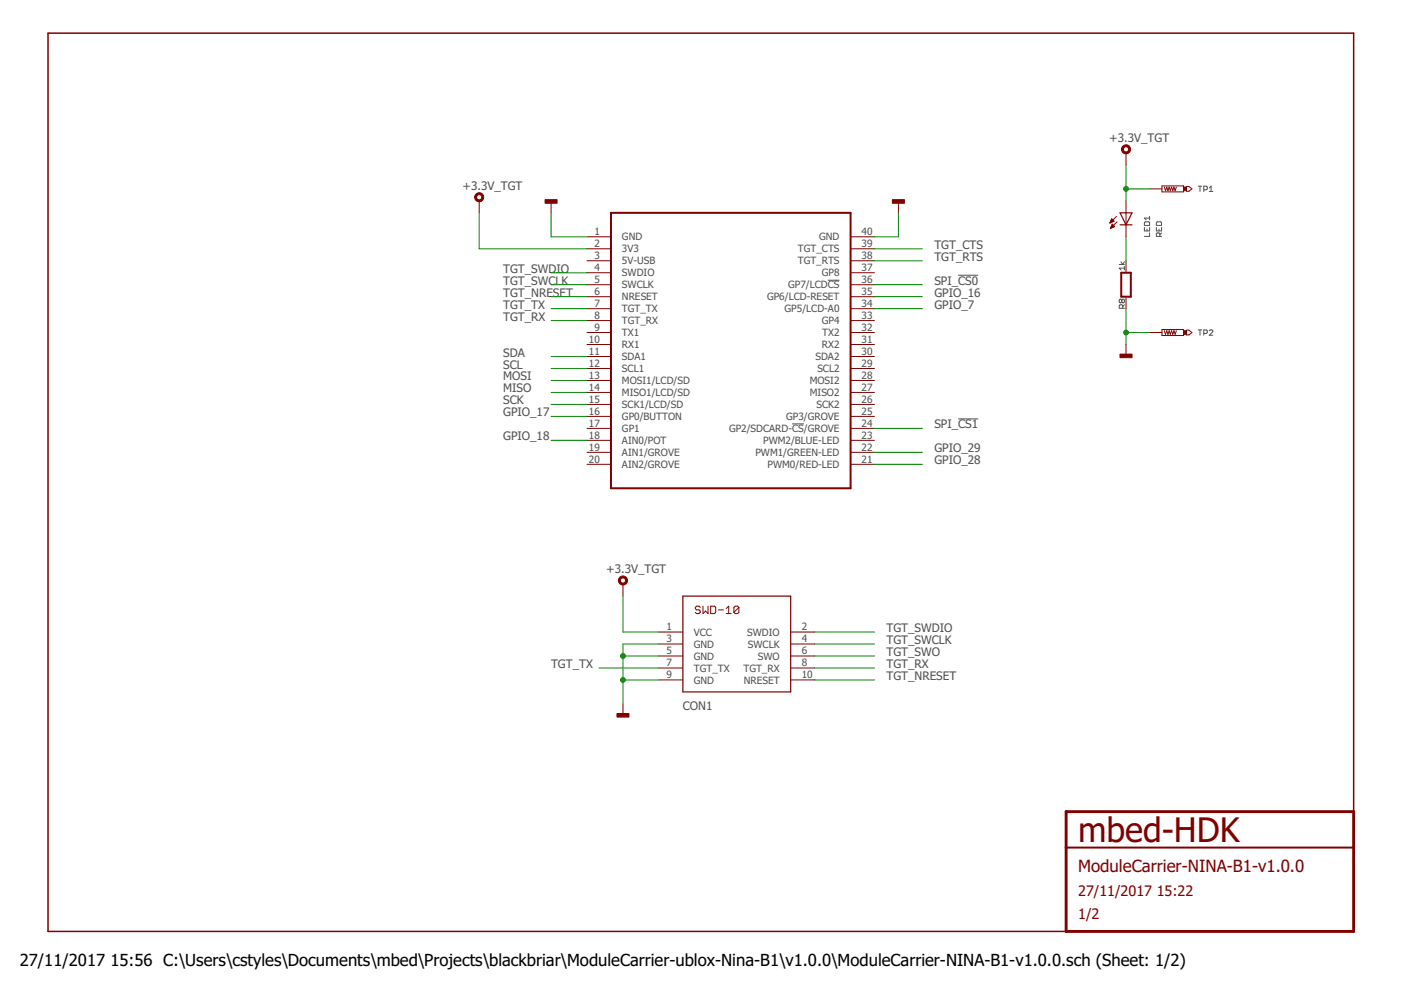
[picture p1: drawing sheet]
<svg xmlns="http://www.w3.org/2000/svg" width="297mm" height="210mm" viewBox="0 0 297 210" stroke-linecap="round" stroke-linejoin="round" font-family="sans-serif">
<g fill="none" stroke="#505050" stroke-width=".21">
<path d="M254 39.5h.8M254.4 39.5v1.1M256.4 39.9l.4-.4v1.1M175.5 59.4h2.5M203.2 58.4h4.2M237.3 56.1h1.1M237.7 55.5l.3 .6 .4-.6M238.4 56.9h-1.1l.4 .3M238.4 56.5v.7M242.6 48.2v.8h1.1v-.8M242.8 47h.8l.1 .2v.6h-1.1v-.6zM243.2 48.6v.4"/>
<path d="M243.7 49.4v.7h-1.1M243.7 46.2h-1.1l.4 .4M243.7 45.9v.7M245.2 48.2v.8h1.1v-.8M245.3 47h.8l.2 .2v.6h-1.1v-.6zM245.7 48.6v.4M245.9 50.1v-.5l-.2-.2h-.4l-.1 .2v.5h1.1M246.3 49.4l-.4 .3M255.2 40.2h.6l.2-.2v-.3l-.2-.2h-.6v1.1M256.4 40.6h.7M237.8 63.6l.2-.2 .4 .2v.4l-.2 .2-.4-.2M237.8 63.6l-.1-.2-.4 .2v.4l.2 .2 .3-.2"/>
<path d="M237.8 63.6v.4M238 65.4v-.6l-.2-.2h-.3l-.2 .2v.6h1.1M238.4 64.6l-.4 .4M254 70h.8M254.4 70v1.1M255.2 70.7h.6l.2-.2v-.4l-.2-.1h-.6v1.1M256.4 70.1l.2-.1h.3l.2 .1v.2l-.7 .8h.7M168 89.9h2.4M203.2 88.8h4.2"/>
</g>
<path d="M287 172.1v-165.1h-276.8v190.5h215.8" fill="none" stroke="#800000" stroke-width=".32"/>
<path d="M226 172.1h61v25.4h-61z" fill="none" stroke="#800000" stroke-width=".61"/>
<path d="M129.5 45.1h50.8v58.4h-50.8zM237.7 57.8h2.1v5.1h-2.1zM226 179.7h61" fill="none" stroke="#800000" stroke-width=".42"/>
<g fill="none" stroke="#800000" stroke-width=".21">
<path d="M238.7 32.4v2.6M246.4 39.4h4.5v1.3h-4.5zM246.9 39.7l.2 .7 .3-.7 .2 .7 .3-.7 .2 .7 .3-.7 .2 .7 .3-.7 .3 .7 .2-.7M251.6 39.5h.5l.6 .5-.6 .6h-.5zM101.6 42.6v2.5M116.8 42.6v2.5M124.5 50.2h5M124.5 52.7h5M124.5 55.3h5M124.5 57.8h5M180.3 50.2h5.1M180.3 52.7h5.1"/>
<path d="M180.3 55.3h5.1M180.3 57.8h5.1M190.5 42.6v2.5M235.4 47.2h.1M235.4 47.1h.4M235.4 48.4h.1M235.5 47h.6M235.5 46.8h.6M235.5 48.3h.3M235.5 46.7h.5M235.5 48.2h.6M235.6 46.6h.3"/>
<path d="M235.6 48h.7M235.6 46.5h.2M235.6 47.9h.6M235.7 46.4l.5 .5-.9 .4zM235.7 47.8h.4M235.8 47.7h.2M235.8 47.5l-.4 .9M235.8 47.5l.5 .5M235.8 47.6h.1M236.3 48l-.9 .4M236.7 45.9l-1.4 1.4M236.8 47l-1.4 1.4"/>
<path d="M238.7 42.6v7.6M238.7 55.3v2.5M243.8 40h2.6M124.5 60.4h5M124.5 62.9h5M124.5 65.4h5M124.5 68h5M124.5 70.5h5M124.5 73h5M124.5 75.6h5M124.5 78.1h5M180.3 60.4h5.1"/>
<path d="M180.3 62.9h5.1M180.3 65.4h5.1M180.3 68h5.1M180.3 70.5h5.1M180.3 73h5.1M180.3 75.6h5.1M180.3 78.1h5.1M238.7 62.9v2.5M238.7 73v2.6M243.8 70.5h2.6M246.4 69.9h4.5v1.2h-4.5zM246.9 70.1l.2 .8 .3-.8 .2 .8 .3-.8 .2 .8 .3-.8 .2 .8 .3-.8 .3 .8 .2-.8"/>
<path d="M251.6 70h.5l.6 .5-.6 .5h-.5zM124.5 80.7h5M124.5 83.2h5M124.5 85.7h5M124.5 88.3h5M124.5 90.8h5M124.5 93.4h5M124.5 95.9h5M124.5 98.4h5M180.3 80.7h5.1M180.3 83.2h5.1M180.3 85.7h5.1"/>
<path d="M180.3 88.3h5.1M180.3 90.8h5.1M180.3 93.4h5.1M180.3 95.9h5.1M180.3 98.4h5.1M132.1 123.8v2.6M139.7 134h5.1M139.7 136.5h5.1M139.7 139.1h5.1M148.5 128.8l-.3-.3h-.5l-.3 .3v.2l.3 .3h.5l.3 .3v.2l-.3 .3h-.5l-.3-.3M149.1 128.5v1.6l.5-.5 .5 .5v-1.6M150.7 128.5h.8l.2 .3v1l-.2 .3h-.8z"/>
<path d="M152.3 129.3h1.1M154 130.1h1M154 129l.5-.5v1.6M156.7 128.8l-.3-.3h-.5l-.3 .3v1M156.7 128.8v1l-.3 .3h-.5l-.3-.3M156.7 128.8l-1.1 1M167.6 134h5.1M167.6 136.5h5.1M167.6 139.1h5.1M132.1 149.2v2.6M139.7 141.6h5.1M139.7 144.2h5.1"/>
<path d="M167.6 141.6h5.1M167.6 144.2h5.1"/>
</g>
<g fill="#800000" stroke="#800000" stroke-width=".21">
<path d="M100.8 41.2a.96 .96 0 0 1 1.6 0 .96 .96 0 0 1-.5 1.5 .96 .96 0 0 1-1.3-.9h.4a.56 .56 0 0 1 .8-.5 .56 .56 0 0 1 .2 1 .56 .56 0 0 1-.9-.3l-.1-.2h-.4z" fill-rule="evenodd"/>
<path d="M131.3 122.5a.97 .97 0 0 1 1.6 .1 .97 .97 0 0 1-.5 1.4 .97 .97 0 0 1-1.3-.9h.4a.56 .56 0 0 1 .8-.5 .56 .56 0 0 1 .1 .9 .56 .56 0 0 1-.8-.2l-.1-.2h-.4z" fill-rule="evenodd"/>
<path d="M238 31.1a.97 .97 0 0 1 1.5 0 .97 .97 0 0 1-.5 1.5 .97 .97 0 0 1-1.2-.9h.4a.56 .56 0 0 1 .8-.5 .56 .56 0 0 1 .1 .9 .56 .56 0 0 1-.9-.3v-.1h-.4z" fill-rule="evenodd"/>
</g>
<g fill="#800000" stroke="#800000" stroke-width=".21">
<path d="M115.6 42.3h2.5v.8h-2.5z"/>
<path d="M189.2 42.3h2.5v.8h-2.5z"/>
<path d="M237.5 75.1h2.5v.7h-2.5z"/>
<path d="M250.9 39.7h.7v.7h-.7z"/>
<path d="M250.9 70.1h.7v.8h-.7z"/>
<path d="M130.8 151.3h2.5v.7h-2.5z"/>
</g>
<path d="M237.5 45.1h2.5l-1.3 2.6zM237.5 47.7h2.5M144.8 126.4h22.8v20.3h-22.8z" fill="none" stroke="#800000" stroke-width=".25"/>
<g fill="none" stroke="#008000" stroke-width=".21">
<path d="M238.7 35v7.6M101.6 45.1v7.6h22.9M116.8 45.1v5.1h7.7M116.8 57.8h7.7M185.4 52.7h10.2M185.4 55.3h10.2M190.5 45.1v5.1h-5.1M238.7 50.2v5.1M238.7 40h5.1M116.8 60.4h7.7M116.8 75.6h7.7M116.8 78.1h7.7"/>
<path d="M116.8 65.4h7.7M116.8 68h7.7M116.8 62.9h7.7M185.4 60.4h10.2M185.4 65.4h10.2M185.4 62.9h10.2M238.7 65.4v7.6M238.7 70.5h5.1M116.8 80.7h7.7M116.8 83.2h7.7M116.8 85.7h7.7M116.8 93.4h7.7"/>
<path d="M116.8 88.3h7.7M185.4 90.8h10.2M185.4 98.4h10.2M185.4 95.9h10.2M132.1 126.4v7.6h7.6M132.1 139.1h7.6M139.7 136.5h-7.6v12.7M172.7 134h12.7M172.7 136.5h12.7M172.7 139.1h12.7M127 141.6h12.7M132.1 144.2h7.6"/>
<path d="M172.7 144.2h12.7M172.7 141.6h12.7"/>
</g>
<g fill="#008000" stroke="#008000" stroke-width=".21">
<circle cx="238.7" cy="40" r=".51"/>
<circle cx="238.7" cy="70.5" r=".51"/>
<circle cx="132.1" cy="139.1" r=".51"/>
<circle cx="132.1" cy="144.2" r=".51"/>
</g>
<text font-size="7.2" fill="#800000" x="228.6" y="178.4">mbed-HDK</text>
<text font-size="3.6" fill="#800000" x="228.6" y="184.8">ModuleCarrier-NINA-B1-v1.0.0</text>
<g font-size="3.5">
<text x="4.2" y="204.7">27/11/2017</text>
<text x="23.4" y="204.7">15:56 C:\Users\cstyles\Documents\mbed\Projects\blackbriar\ModuleCarrier-ublox-Nina-B1\v1.0.0\ModuleCarrier-NINA-B1-v1.0.0.sch (Sheet: 1/2)</text>
</g>
<g font-size="3.1" fill="#800000">
<text x="228.6" y="189.9">27/11/2017</text>
<text x="245.2" y="189.9">15:22</text>
<text x="228.6" y="194.9">1/2</text>
</g>
<g font-size="2.5" fill="#505050">
<text x="235.2" y="30.1">+3.3V_TGT</text>
<text x="98" y="40.3">+3.3V_TGT</text>
<text x="198.1" y="52.7">TGT_CTS</text>
<text x="106.7" y="57.8">TGT_SWDIO</text>
<text x="198.1" y="55.3">TGT_RTS</text>
<text x="106.7" y="60.4">TGT_SWCLK</text>
<text x="106.7" y="65.4">TGT_TX</text>
<text x="106.7" y="62.9">TGT_NRESET</text>
<text x="198.1" y="60.4">SPI_CS0</text>
<text x="198.1" y="65.4">GPIO_7</text>
<text x="198.1" y="62.9">GPIO_16</text>
<text x="106.7" y="68">TGT_RX</text>
<text x="106.7" y="75.6">SDA</text>
<text x="106.7" y="78.1">SCL</text>
<text x="106.7" y="80.7">MOSI</text>
<text x="106.7" y="83.2">MISO</text>
<text x="106.7" y="85.8">SCK</text>
<text x="106.7" y="88.3">GPIO_17</text>
<text x="106.7" y="93.4">GPIO_18</text>
<text x="198.1" y="90.8">SPI_CS1</text>
<text x="198.1" y="95.9">GPIO_29</text>
<text x="198.1" y="98.4">GPIO_28</text>
<text x="128.5" y="121.6">+3.3V_TGT</text>
<text x="187.9" y="134">TGT_SWDIO</text>
<text x="187.9" y="136.5">TGT_SWCLK</text>
<text x="116.8" y="141.6">TGT_TX</text>
<text x="187.9" y="141.6">TGT_RX</text>
<text x="187.9" y="139.1">TGT_SWO</text>
<text x="187.9" y="144.2">TGT_NRESET</text>
<text x="144.8" y="150.5">CON1</text>
</g>
<g font-size="2.1" fill="#505050">
<text x="126" y="49.8">1</text>
<text x="126" y="52.4">2</text>
<text x="131.9" y="51">GND</text>
<text x="131.9" y="53.5">3V3</text>
<text x="169.2" y="53.5">TGT_CTS</text>
<text x="173.7" y="51">GND</text>
<text x="182.7" y="52.4">39</text>
<text x="182.7" y="49.8">40</text>
<text x="126" y="54.9">3</text>
<text x="126" y="57.5">4</text>
<text x="131.9" y="56">5V-USB</text>
<text x="131.9" y="58.6">SWDIO</text>
<text x="169.1" y="56">TGT_RTS</text>
<text x="174.2" y="58.6">GP8</text>
<text x="182.7" y="57.5">37</text>
<text x="182.7" y="54.9">38</text>
<text x="126" y="60">5</text>
<text x="126" y="62.5">6</text>
<text x="126" y="65.1">7</text>
<text x="131.9" y="61.1">SWCLK</text>
<text x="131.9" y="63.7">NRESET</text>
<text x="162.6" y="63.7">GP6/LCD-RESET</text>
<text x="167.1" y="61.1">GP7/LCDCS</text>
<text x="182.7" y="65.1">34</text>
<text x="182.7" y="62.5">35</text>
<text x="182.7" y="60">36</text>
<text x="126" y="67.6">8</text>
<text x="126" y="70.2">9</text>
<text x="131.9" y="66.2">TGT_TX</text>
<text x="131.9" y="68.7">TGT_RX</text>
<text x="131.9" y="71.3">TX1</text>
<text x="166.4" y="66.2">GP5/LCD-A0</text>
<text x="174.2" y="68.7">GP4</text>
<text x="174.3" y="71.3">TX2</text>
<text x="182.7" y="70.2">32</text>
<text x="182.7" y="67.6">33</text>
<text x="124.9" y="72.7">10</text>
<text x="124.9" y="75.2">11</text>
<text x="124.9" y="77.8">12</text>
<text x="131.9" y="73.8">RX1</text>
<text x="131.9" y="76.4">SDA1</text>
<text x="172.9" y="76.4">SDA2</text>
<text x="174.2" y="73.8">RX2</text>
<text x="182.7" y="77.8">29</text>
<text x="182.7" y="75.2">30</text>
<text x="182.7" y="72.7">31</text>
<text x="124.9" y="80.3">13</text>
<text x="124.9" y="82.9">14</text>
<text x="131.9" y="78.9">SCL1</text>
<text x="131.9" y="81.4">MOSI1/LCD/SD</text>
<text x="131.9" y="84">MISO1/LCD/SD</text>
<text x="171.7" y="84">MISO2</text>
<text x="171.7" y="81.4">MOSI2</text>
<text x="173.3" y="78.9">SCL2</text>
<text x="182.7" y="82.9">27</text>
<text x="182.7" y="80.3">28</text>
<text x="124.9" y="85.4">15</text>
<text x="124.9" y="87.9">16</text>
<text x="131.9" y="86.5">SCK1/LCD/SD</text>
<text x="131.9" y="89.1">GP0/BUTTON</text>
<text x="166.7" y="89.1">GP3/GROVE</text>
<text x="173.1" y="86.5">SCK2</text>
<text x="182.7" y="87.9">25</text>
<text x="182.7" y="85.4">26</text>
<text x="124.9" y="90.5">17</text>
<text x="124.9" y="93">18</text>
<text x="124.9" y="95.6">19</text>
<text x="131.9" y="91.6">GP1</text>
<text x="131.9" y="94.1">AIN0/POT</text>
<text x="154.6" y="91.6">GP2/SDCARD-CS/GROVE</text>
<text x="161.8" y="94.1">PWM2/BLUE-LED</text>
<text x="182.7" y="95.6">22</text>
<text x="182.7" y="93">23</text>
<text x="182.7" y="90.5">24</text>
<text x="124.9" y="98.1">20</text>
<text x="131.9" y="96.7">AIN1/GROVE</text>
<text x="131.9" y="99.2">AIN2/GROVE</text>
<text x="160.2" y="96.7">PWM1/GREEN-LED</text>
<text x="162.7" y="99.2">PWM0/RED-LED</text>
<text x="182.7" y="98.1">21</text>
<text x="141.3" y="133.6">1</text>
<text x="141.3" y="136.2">3</text>
<text x="147.1" y="134.8">VCC</text>
<text x="147.1" y="137.3">GND</text>
<text x="158.4" y="134.8">SWDIO</text>
<text x="158.6" y="137.3">SWCLK</text>
<text x="170" y="133.6">2</text>
<text x="170" y="136.2">4</text>
<text x="141.3" y="138.7">5</text>
<text x="141.3" y="141.3">7</text>
<text x="141.3" y="143.8">9</text>
<text x="147.1" y="139.8">GND</text>
<text x="147.1" y="142.4">TGT_TX</text>
<text x="157.6" y="142.4">TGT_RX</text>
<text x="160.7" y="139.8">SWO</text>
<text x="170" y="138.7">6</text>
<text x="170" y="141.3">8</text>
<text x="170" y="143.8">10</text>
<text x="147.1" y="144.9">GND</text>
<text x="157.7" y="144.9">NRESET</text>
</g>
</svg>
